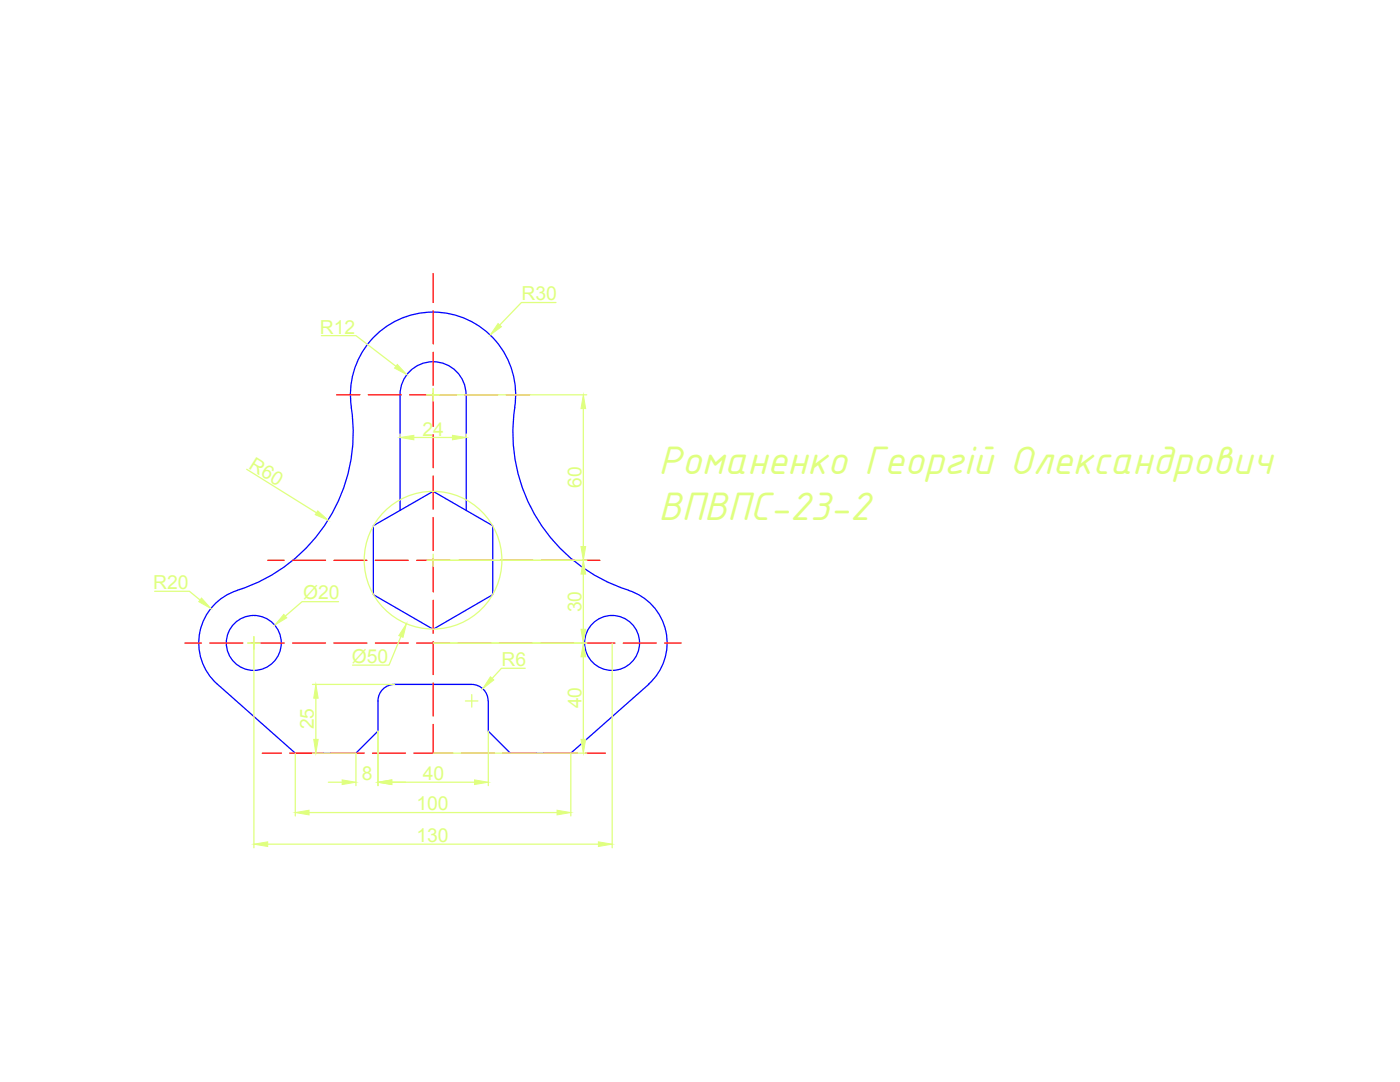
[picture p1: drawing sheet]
<svg xmlns="http://www.w3.org/2000/svg" width="279mm" height="216mm" viewBox="0 0 279 216" stroke-linecap="round" stroke-linejoin="round" font-family="sans-serif">
<!-- layer: 0 -->
<g fill="none" stroke="#00f" stroke-width=".25">
<path d="M93 78.8a6.6 6.6 0 0 0-6.6-6.6 6.6 6.6 0 0 0-6.6 6.6v23.1M93 78.8v23.1M70.1 81.3a33.2 33.2 0 0 1-23.7 36.9 11 11 0 0 0-3 18.3M70.1 81.3a16.5 16.5 0 0 1 16.3-19 16.5 16.5 0 0 1 16.3 19 33.1 33.1 0 0 0 22.8 36.5M74.5 104.9l11.9-6.9 11.9 6.9v13.8l-11.9 6.9-11.9-6.9zM125.4 117.8a11 11 0 0 1 4 18.7M43.4 136.5l15.5 13.8h12.1l4.4-4.4v-6.1a3.3 3.3 0 0 1 3.3-3.2h15.4a3.3 3.3 0 0 1 3.3 3.2M129.5 136.5l-15.6 13.8h-12l-4.4-4.4v-6"/>
<circle cx="50.7" cy="128.3" r="5.5"/>
<circle cx="122.2" cy="128.3" r="5.5"/>
</g>
<g fill="none" stroke="#f00" stroke-width=".25">
<path d="M86.4 54.6v5.8M67.2 78.8h4.6M73.5 78.8h6.6M81.7 78.8h9.4M86.4 62v6.6M86.4 70.3v6.6M86.4 78.5v6.6M92.8 78.8h6.6M101 78.8h4.7M86.4 86.7v6.6M86.4 95v6.6M53.4 111.8h3.3"/>
<path d="M58.4 111.8h6.6M66.6 111.8h6.6M74.9 111.8h6.6M83.1 111.8h6.8M86.4 103.3v6.6M86.4 111.5v6.6M86.4 119.8v6.6M91.5 111.8h6.6M99.8 111.8h6.6M108 111.8h6.6M116.3 111.8h3.4M36.9 128.3h3.3"/>
<path d="M41.9 128.3h6.6M50.1 128.3h6.6M58.4 128.3h6.6M66.6 128.3h6.6M74.9 128.3h6.6M83.1 128.3h6.6M86.4 128v6.6M86.4 136.3v6.6M91.4 128.3h6.6M99.7 128.3h6.6M107.9 128.3h6.6M116.1 128.3h6.6"/>
<path d="M124.4 128.3h6.6M132.6 128.3h3.3M52.3 150.3h3.9M57.8 150.3h6.6M66.1 150.3h6.6M74.3 150.3h6.6M82.6 150.3h7.8M86.4 144.5v5.8M92.1 150.3h6.6M100.3 150.3h6.6M108.6 150.3h6.6M116.8 150.3h4"/>
</g>
<g fill="none" stroke="#dfff7f" stroke-width=".25">
<path d="M64.1 67h6.9l8 6.1M85.2 78.8h31.9M86.4 77.6v2.4M111 60.4h-6.9l-4.4 4.5M49.2 93.6l14 8.7M79.8 86.6v.7M82.6 87.3h7.7M93 86.6v.7M116.4 81.5v27.6M30.9 118h6.9l2.1 1.7M85.2 111.8h31.9M86.4 110.6v2.4"/>
<path d="M116.4 114.6v11M49.4 128.3h2.5M50.7 127v42.2M62.4 136.6h16.3M63 139.3v8.2M67.6 120.1h-7.3l-3.4 2.8M80 127l-2.4 5.7h-7.2M86.4 128.3h30.7M92.9 139.9h2.5M94.1 138.6v2.5M104.8 133.4h-4.7l-1.9 2M116.4 131.1v16.4"/>
<path d="M122.2 128.3v40.9M58.9 150.3v12.5M62.4 150.3h8.6v6.5M65.5 156.1h2.8M75.4 145.9v10.9M78.2 156.1h16.5M86.4 150.3h30.7M97.5 145.9v10.9M113.9 150.3v12.5M53.4 168.4h66M61.7 162.1h49.5"/>
<circle cx="86.4" cy="111.8" r="13.7"/>
</g>
<g fill="#dfff7f" stroke="#dfff7f" stroke-width=".2">
<path d="M75.4 156.1l2.8-.5v.9z"/>
<path d="M94.7 155.6l2.8 .5-2.8 .4z"/>
<path d="M68.3 155.6l2.7 .5-2.7 .4z"/>
<path d="M58.9 162.1l2.8-.4v.9z"/>
<path d="M111.2 161.7l2.7 .4-2.7 .5z"/>
<path d="M50.7 168.4l2.7-.4v.9z"/>
<path d="M119.4 168l2.8 .4-2.8 .5z"/>
<path d="M56.6 122.6l.6 .7-2.3 1.4z"/>
<path d="M40.2 119.3l1.9 2.1-2.4-1.3z"/>
<path d="M63.4 101.9l2.1 1.9-2.6-1.1z"/>
<path d="M79.3 72.7l1.9 2.1-2.5-1.4z"/>
<path d="M79.8 87.3l2.8-.4v.9z"/>
<path d="M90.3 86.9l2.7 .4-2.7 .5z"/>
<path d="M116.4 111.8l.5 2.8h-.9z"/>
<path d="M116 125.6h.9l-.5 2.7z"/>
<path d="M116.4 128.3l.5 2.8h-.9z"/>
<path d="M116 147.5h.9l-.5 2.8z"/>
<path d="M63 136.6l.5 2.7h-.9z"/>
<path d="M62.6 147.5h.9l-.5 2.8z"/>
<path d="M81.1 124.5l-.7 2.7-.8-.4z"/>
<path d="M97.9 135l.7 .7-2.2 1.7z"/>
<path d="M116.4 78.8l.5 2.7h-.9z"/>
<path d="M116 109.1h.9l-.5 2.7z"/>
<path d="M99.4 64.6l.7 .6-2.3 1.6z"/>
</g>
<g font-size="8.5" fill="#dfff7f">
<text x="131.4" y="94.7">Романенко Георгій Олександрович</text>
<text x="131.4" y="103.8">ВПВПС-23-2</text>
</g>
<g font-size="3.8" fill="#dfff7f">
<text x="104.1" y="59.9">R30</text>
<text x="63.8" y="66.6">R12</text>
<text x="84.3" y="87">24</text>
<text x="49.5" y="93.3" transform="rotate(32 49.5 93.3)">R60</text>
<text x="116" y="97.4" transform="rotate(-90 116 97.4)">60</text>
<text x="30.6" y="117.6">R20</text>
<text x="60.5" y="119.5">Ø20</text>
<text x="116" y="122.2" transform="rotate(-90 116 122.2)">30</text>
<text x="70.2" y="132.2">Ø50</text>
<text x="100.1" y="132.9">R6</text>
<text x="116" y="141.4" transform="rotate(-90 116 141.4)">40</text>
<text x="62.7" y="145.5" transform="rotate(-90 62.7 145.5)">25</text>
<text x="72.2" y="155.7">8</text>
<text x="84.4" y="155.7">40</text>
<text x="83.1" y="161.7">100</text>
<text x="83.1" y="168.1">130</text>
</g>
</svg>
